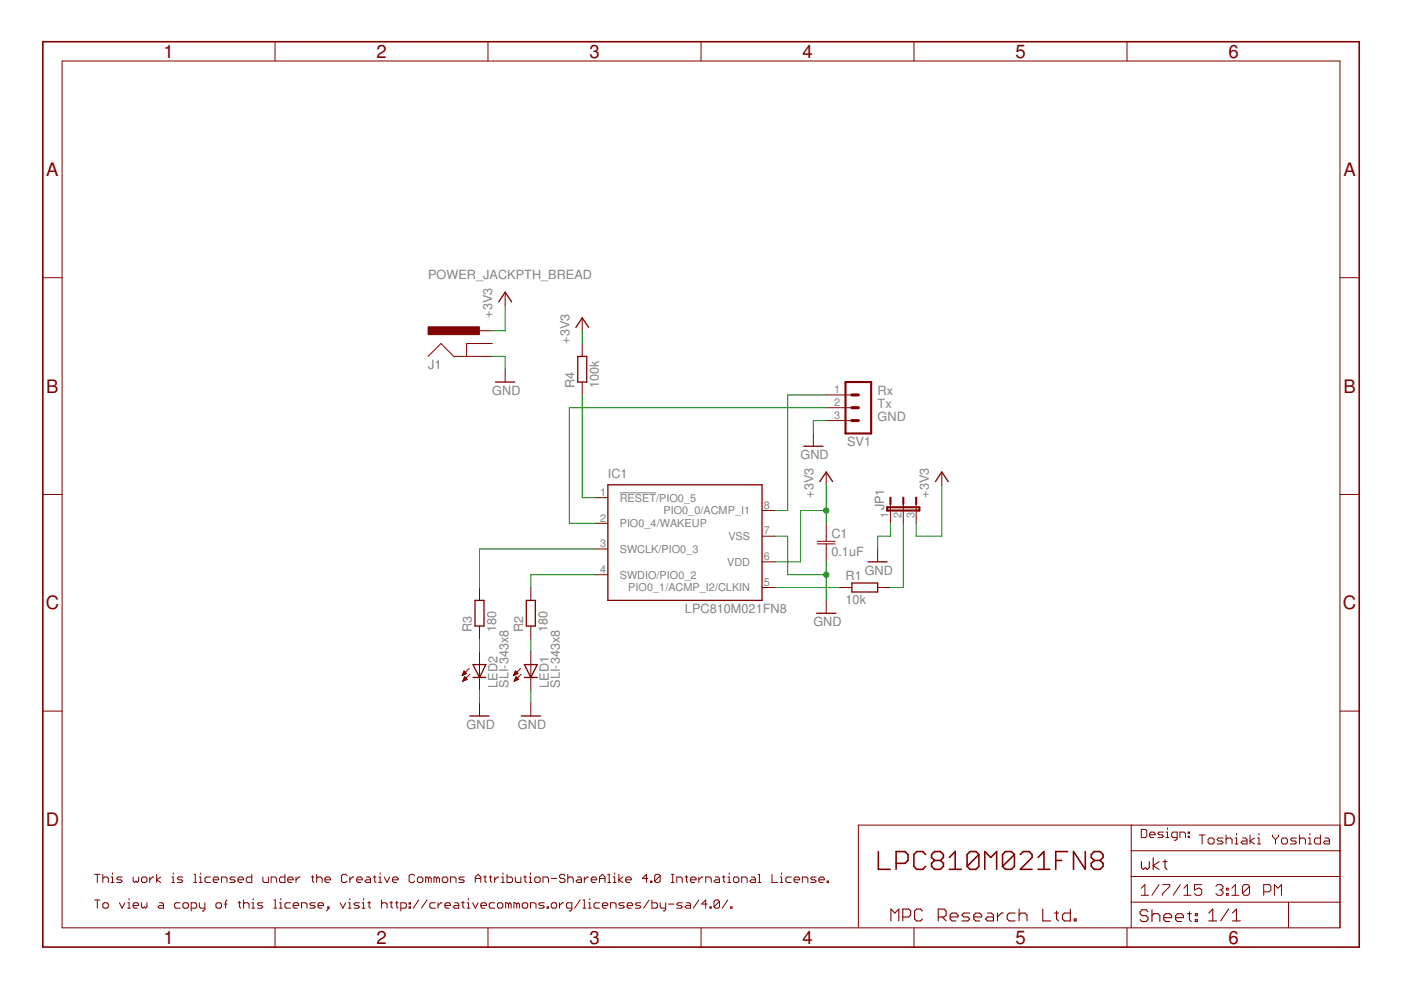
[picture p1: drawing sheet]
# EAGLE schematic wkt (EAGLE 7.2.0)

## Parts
C1  0.1uF  C-JIS050-024X044  [C050-024X044]
IC1  LPC810M021FN8  [DIL08]
J1  POWER_JACKPTH_BREAD  [POWER_JACK_PTH_BREAD]
JP1  JP2E  [JP2]
LED1  SLI-343x8  LED3MM  [LED3MM]
LED2  SLI-343x8  LED3MM  [LED3MM]
R1  10k  R-EU_0207/10  [0207/10]
R2  180  R-EU_0207/10  [0207/10]
R3  180  R-EU_0207/10  [0207/10]
R4  100k  R-EU_0207/10  [0207/10]
SV1  MA03-1  [MA03-1]

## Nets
+3V3: C1.1 IC1.6(VDD) J1.PWR JP1.3 R4.2
GND: C1.2 IC1.7(VSS) J1.GND JP1.1 LED1.K(C) LED2.K(C) SV1.3
N$1: LED1.A R2.1
N$2: IC1.4(SWDIO/PIO0_2) R2.2
N$3: IC1.5(PIO0_1/ACMP_I2/CLKIN) R1.1
N$4: JP1.2 R1.2
N$5: IC1.8(PIO0_0/ACMP_I1) SV1.1
N$6: SV1.2
N$7: LED2.A R3.1
N$8: IC1.3(SWCLK/PIO0_3) R3.2
N$9: IC1.1(!RESET!/PIO0_5) R4.1
Unconnected: IC1.2(PIO0_4/WAKEUP) J1.GNDBREAK

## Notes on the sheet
- Rx
- Tx
- GND
- Design:
- Toshiaki Yoshida
- LPC810M021FN8
- This work is licensed under the Creative Commons Attribution-ShareAlike 4.0 International License.
- To view a copy of this license, visit http://creativecommons.org/licenses/by-sa/4.0/.
- MPC Research Ltd.

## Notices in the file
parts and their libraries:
SparkFun-Connectors: Licensing: CC v3.0 Share-Alike You are welcome to use this library for commercial purposes.
